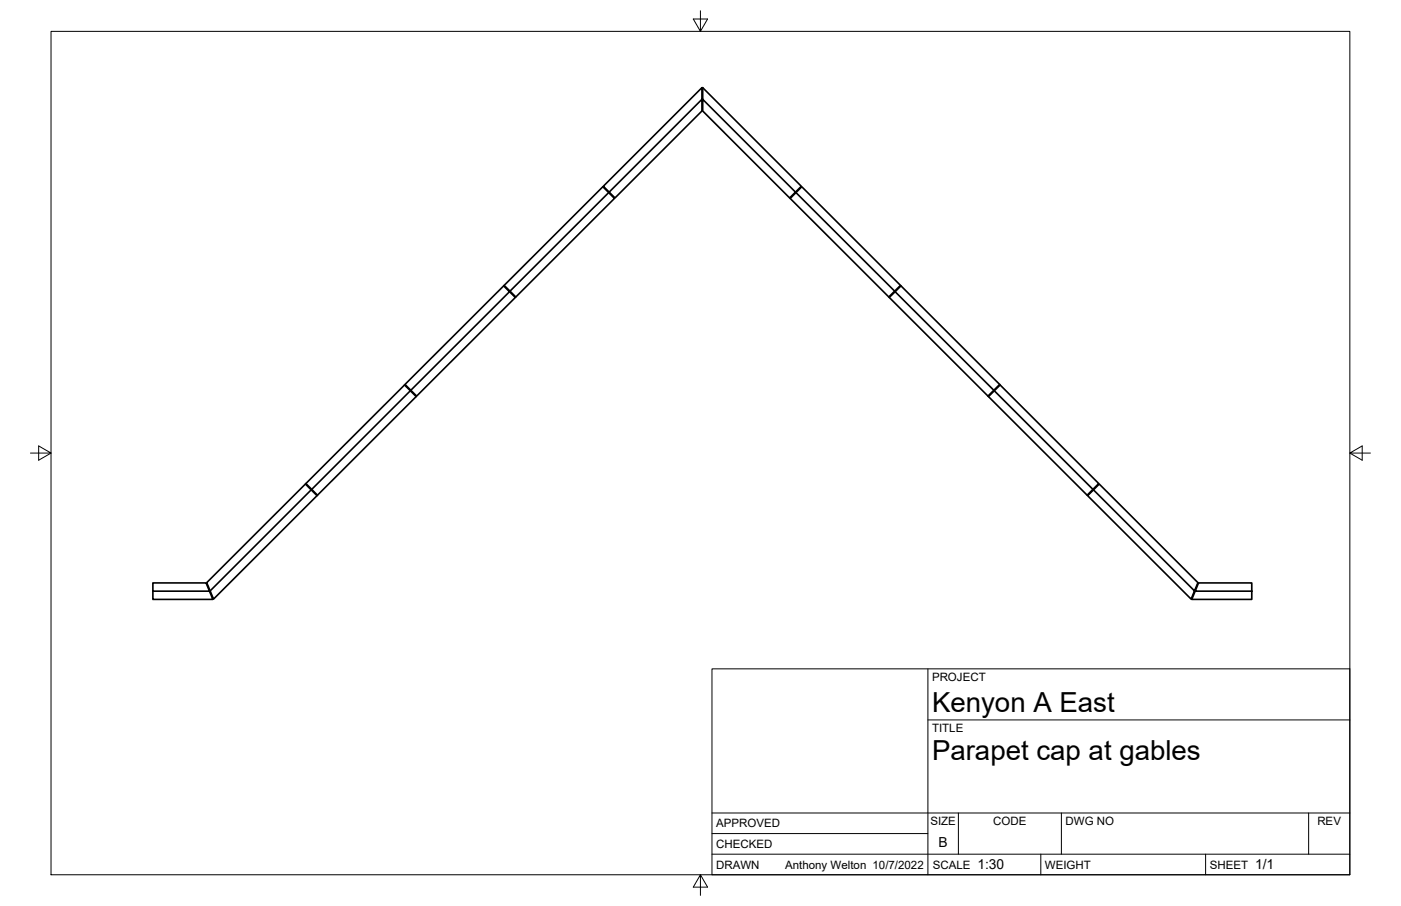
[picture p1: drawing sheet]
<svg xmlns="http://www.w3.org/2000/svg" width="432mm" height="279mm" viewBox="0 0 432 279" stroke-linecap="round" stroke-linejoin="round" font-family="sans-serif">
<!-- layer: Visible -->
<g fill="none" stroke="#000" stroke-width=".51">
<path d="M216.3 30.6l-28.6 28.6-1.8-1.8 30.4-30.4v7.2l-26.8 26.8-1.8-1.8M216.6 30.6l28.6 28.6-1.8 1.8-26.8-26.8v-7.2l30.4 30.4-1.8 1.8M185.8 57.6l3.6 3.6-30.4 30.4-3.6-3.6zM187.6 59.4l-30.4 30.4M245.3 59.4l1.8-1.8 30.4 30.4-3.6 3.6-30.4-30.4zM245.3 59.4l30.4 30.4M157 90l1.8 1.7-30.4 30.5-1.8-1.8M274.1 91.7l3.6-3.5 30.4 30.4-3.6 3.6zM275.9 90l30.4 30.4M124.7 118.7l3.6 3.6-30.4 30.4-3.6-3.6zM124.8 118.6l30.4-30.4 1.8 1.8-30.4 30.4zM126.5 120.5l-30.4 30.4"/>
<path d="M304.7 122.3l3.6-3.6 30.3 30.4-3.5 3.6zM306.5 120.5l30.3 30.4M95.9 151.1l-31.1 31.1 1 2.6 31.9-31.9-3.6-3.6-30.4 30.4 1.1 2.5M337 151.1l1.8-1.8 30.4 30.4-2.1 5.1-31.9-31.9 1.8-1.8 31.2 31.1M47.1 182.3v2.5h18.5l-2.1-5h-16.4v2.5h17.5M368.4 182.3l1-2.5h16.4v5h-18.5l1.1-2.5h17.4"/>
</g>
<!-- layer: Border -->
<path d="M15.7 9.7h400.3v260.1h-400.3zM215.9 3.3v6.4l-2.2-3.8h4.4l-2.2 3.8M9.4 139.7h6.3l-3.8-2.2v4.4l3.8-2.2M416 139.7l3.8 2.2v-4.4l-3.8 2.2h6.4M215.9 269.8l2.2 3.8h-4.4l2.2-3.8v6.3" fill="none" stroke="#000" stroke-width=".31"/>
<!-- layer: Titleblock -->
<path d="M219.4 206.3h196.6v63.5h-196.6zM286 206.3v63.5M286 222h130M219.4 257.1h66.6M219.4 250.7h196.6M295.4 250.7v12.7M327.1 250.7v12.7M403.3 250.7v12.7M219.4 263.4h196.6M320.8 263.4v6.4M371.6 263.4v6.4" fill="none" stroke="#000" stroke-width=".31"/>
<g font-size="8.5">
<text x="287.3" y="219.5">Kenyon A East</text>
<text x="287.3" y="234.5">Parapet cap at gables</text>
</g>
<g font-size="4.3">
<text x="289.3" y="261.2">B</text>
<text x="301.2" y="268.1">1:30</text>
<text x="386.8" y="268.1">1/1</text>
</g>
<g font-size="3.5">
<text x="287.3" y="210.1">PROJECT</text>
<text x="287.3" y="225.8">TITLE</text>
<text x="220.7" y="255.2">APPROVED</text>
<text x="286.7" y="254.5">SIZE</text>
<text x="306.1" y="254.5">CODE</text>
<text x="328.4" y="254.5">DWG NO</text>
<text x="406" y="254.5">REV</text>
<text x="220.7" y="261.5">CHECKED</text>
<text x="220.7" y="267.9">DRAWN</text>
<text x="242" y="267.9">Anthony Welton 10/7/2022</text>
<text x="287.5" y="267.9">SCALE</text>
<text x="322.1" y="267.9">WEIGHT</text>
<text x="372.9" y="267.9">SHEET</text>
</g>
</svg>
